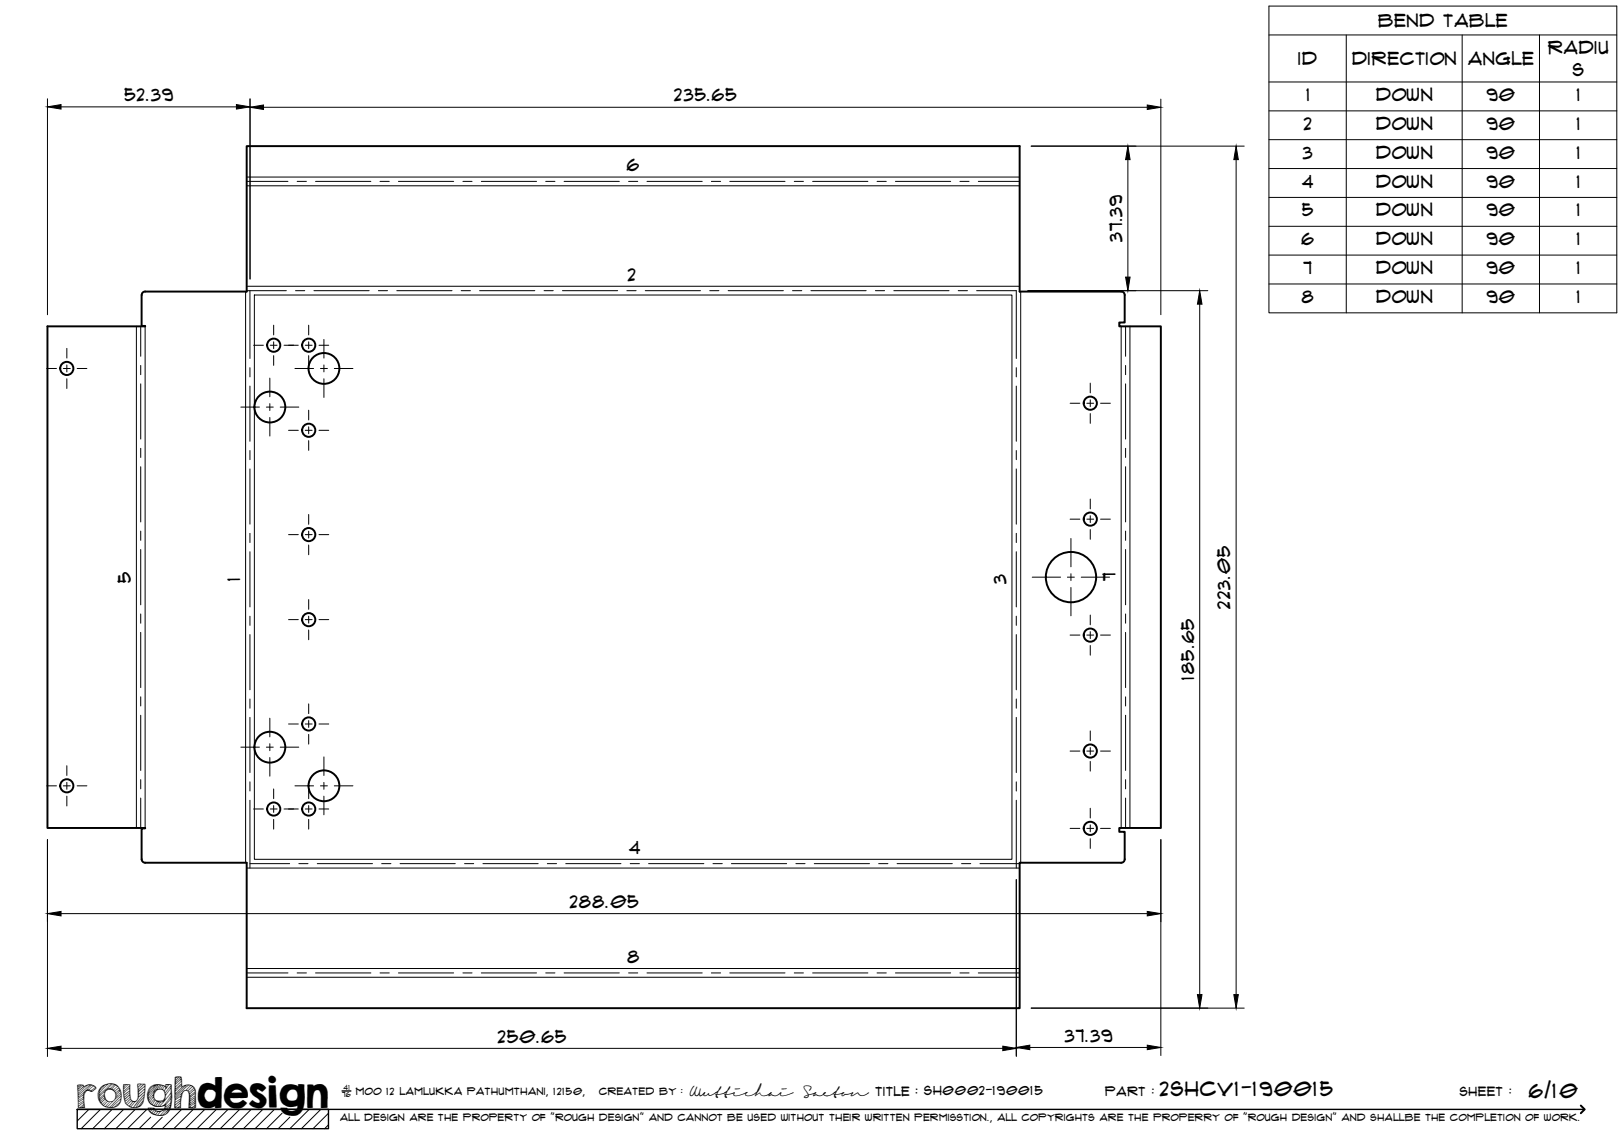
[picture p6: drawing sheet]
<svg xmlns="http://www.w3.org/2000/svg" width="420mm" height="297mm" viewBox="0 0 420 297" stroke-linecap="round" stroke-linejoin="round" font-family="sans-serif">
<!-- layer: Visible -->
<g fill="none" stroke="#000" stroke-width=".51">
<path d="M36.6 76.3v8l.9 .1h-25.2v129.8h25.2l-.9 .1v8M36.7 76.3a.86 .86 0 0 1 .8-.9h26.3v-37.6h200v37.6h26.3a.87 .87 0 0 1 .9 .9v7.1h-1.4v1h10.7v129.8h-10.7v1h1.4v7.1M36.7 222.3a.9 .9 0 0 0 .8 .9h26.3v37.7h200v-37.7h26.3a.9 .9 0 0 0 .9-.9"/>
<circle cx="17.3" cy="95.3" r="1.7"/>
<circle cx="70.8" cy="89.3" r="1.7"/>
<circle cx="79.9" cy="89.3" r="1.7"/>
<circle cx="83.8" cy="95.3" r="4"/>
<circle cx="69.8" cy="105.3" r="4"/>
<circle cx="79.9" cy="111.3" r="1.7"/>
<circle cx="282.1" cy="104.3" r="1.7"/>
<circle cx="79.9" cy="138.3" r="1.7"/>
<circle cx="282.1" cy="134.3" r="1.7"/>
<circle cx="277.1" cy="149.3" r="6.5"/>
<circle cx="79.9" cy="160.3" r="1.7"/>
<circle cx="282.1" cy="164.3" r="1.7"/>
<circle cx="69.8" cy="193.3" r="4"/>
<circle cx="79.9" cy="187.3" r="1.7"/>
<circle cx="282.1" cy="194.3" r="1.7"/>
<circle cx="17.3" cy="203.3" r="1.7"/>
<circle cx="70.8" cy="209.3" r="1.7"/>
<circle cx="79.9" cy="209.3" r="1.7"/>
<circle cx="83.8" cy="203.3" r="4"/>
<circle cx="282.1" cy="214.3" r="1.7"/>
</g>
<!-- layer: Bend Center -->
<g fill="none" stroke="#000" stroke-width=".26">
<path d="M63.8 46.9h10.7M76.9 46.9h2.4M81.6 46.9h14.3M98.3 46.9h2.4M103.1 46.9h14.3M119.8 46.9h2.3M124.5 46.9h14.3M141.2 46.9h2.4M145.9 46.9h14.3M162.6 46.9h2.4M167.4 46.9h14.3M184 46.9h2.4"/>
<path d="M188.8 46.9h14.3M205.5 46.9h2.4M210.2 46.9h14.3M226.9 46.9h2.4M231.7 46.9h14.3M248.3 46.9h2.4M253.1 46.9h10.7M63.8 75.2h10.3M64.7 75.2v17.6M76.5 75.2h2.3M81.2 75.2h14.3M97.9 75.2h2.4"/>
<path d="M102.7 75.2h14.2M119.3 75.2h2.4M124.1 75.2h14.3M140.8 75.2h2.3M145.5 75.2h14.3M162.2 75.2h2.4M166.9 75.2h14.3M183.6 75.2h2.4M188.4 75.2h14.3M205 75.2h2.4M209.8 75.2h14.3M226.5 75.2h2.4"/>
<path d="M231.2 75.2h14.3M247.9 75.2h2.4M252.7 75.2h10.2v17.6M36.4 84.4v7.8M36.4 94.6v2.4M36.4 99.3v14.3M64.7 95.1v2.4M64.7 99.9v14.3M262.9 95.1v2.4M262.9 99.9v14.3M291.2 84.4v7.8M291.2 94.6v2.4"/>
<path d="M291.2 99.3v14.3M36.4 116v2.4M64.7 116.6v2.3M262.9 116.6v2.3M291.2 116v2.4M36.4 120.8v14.3M36.4 137.4v2.4M64.7 121.3v14.3M64.7 138v2.4M262.9 121.3v14.3M262.9 138v2.4M291.2 120.8v14.3"/>
<path d="M291.2 137.4v2.4M36.4 142.2v14.3M36.4 158.9v2.4M64.7 142.8v14.2M64.7 159.4v2.4M262.9 142.8v14.2M262.9 159.4v2.4M291.2 142.2v14.3M291.2 158.9v2.4M36.4 163.6v14.3M64.7 164.2v14.3M262.9 164.2v14.3"/>
<path d="M291.2 163.6v14.3M36.4 180.3v2.4M36.4 185.1v14.3M64.7 180.9v2.3M64.7 185.6v14.3M262.9 180.9v2.3M262.9 185.6v14.3M291.2 180.3v2.4M291.2 185.1v14.3M36.4 201.7v2.4M36.4 206.5v7.7M64.7 202.3v2.4"/>
<path d="M64.7 207.1v17.5M262.9 202.3v2.4M262.9 207.1v17.5M291.2 201.7v2.4M291.2 206.5v7.7M64.7 223.5h10.2M77.3 223.5h2.4M82.1 223.5h14.3M98.7 223.5h2.4M103.5 223.5h14.3M120.2 223.5h2.4M124.9 223.5h14.3"/>
<path d="M141.6 223.5h2.4M146.4 223.5h14.3M163 223.5h2.4M167.8 223.5h14.3M184.5 223.5h2.4M189.2 223.5h14.3M205.9 223.5h2.4M210.7 223.5h14.3M227.3 223.5h2.4M232.1 223.5h14.3M248.8 223.5h2.3M253.5 223.5h10.3"/>
<path d="M63.8 251.7h10.7M76.9 251.7h2.4M81.6 251.7h14.3M98.3 251.7h2.4M103.1 251.7h14.3M119.8 251.7h2.3M124.5 251.7h14.3M141.2 251.7h2.4M145.9 251.7h14.3M162.6 251.7h2.4M167.4 251.7h14.3M184 251.7h2.4"/>
<path d="M188.8 251.7h14.3M205.5 251.7h2.4M210.2 251.7h14.3M226.9 251.7h2.4M231.7 251.7h14.3M248.3 251.7h2.4M253.1 251.7h10.7"/>
</g>
<!-- layer: Visible Narrow -->
<g fill="none" stroke="#000" stroke-width=".26">
<path d="M63.8 45.8h200M63.8 48.1h200M63.5 75.4v147.8M63.8 74.1h200M65.8 76.3h196v146h-196zM264.1 75.4v147.8M35.3 84.4v129.8M37.5 84.4v129.8M290.1 84.4v129.8M292.3 84.4v129.8M63.8 224.6h200M63.8 252.9h200"/>
<path d="M63.8 250.6h200"/>
</g>
<!-- layer: TitleBlock -->
<path d="M20 287h65v5h-65zM20 287h390M88.5 282.3h2.3" fill="none" stroke="#000" stroke-width=".36"/>
<path d="M409 286.1l1 .9-1 1" fill="none" stroke="#000" stroke-width=".51"/>
<g fill="none" stroke="#000" stroke-width=".26">
<path d="M23 287l-3 3.1M26 287l-5 5M29 287l-5 5M32 287l-5 5M35 287l-5 5M38 287l-5 5M39 289.1l-3 2.9M42 289.1l-3 2.9M47 287l-5 5M50 287l-5 5M53 287l-5 5M56 287l-5 5"/>
<path d="M59 287l-5 5M62 287l-5 5M65 287l-5 5M68 287l-5 5M71 287l-5 5M73 288l-4 4M75 289.1l-3 2.9M80 287l-5 5M83 287l-5 5M85 288l-4 4M85 291l-1 1"/>
</g>
<!-- layer: Smart Centers -->
<g fill="none" stroke="#000" stroke-width=".26">
<path d="M12.1 95.3h2.5M16.4 95.3h1.8M17.3 90.1v2.6M17.3 94.4v1.8M17.3 98v2.5M20 95.3h2.5M65.6 89.3h2.5M69.8 97.8v4.9M69.9 89.3h1.8M70.8 84.1v2.6M70.8 88.4v1.8M70.8 92v2.5"/>
<path d="M73.5 89.3h3.7M76.3 95.3h4.8M79 89.3h1.8M79.9 84.1v2.6M79.9 88.4v1.8M79.9 92v2.5M82.5 89.3h2.5M82.9 95.3h1.8M83.8 87.8v4.9M83.8 94.4v1.8M83.8 98v4.8M86.5 95.3h4.8"/>
<path d="M282.1 99.1v2.5M62.3 105.3h4.8M68.9 105.3h1.8M69.8 104.4v1.8M69.8 108v4.8M72.5 105.3h4.8M74.7 111.3h2.5M79 111.3h1.8M79.9 106.1v2.6M79.9 110.4v1.8M79.9 114v2.5M82.5 111.3h2.5"/>
<path d="M276.9 104.3h2.5M281.2 104.3h1.8M282.1 103.4v1.8M282.1 107v2.5M284.7 104.3h2.6M74.7 138.3h2.5M79 138.3h1.8M79.9 133.1v2.6M79.9 137.4v1.8M82.5 138.3h2.5M276.9 134.3h2.5M277.1 139.3v7.3"/>
<path d="M281.2 134.3h1.8M282.1 129.1v2.6M282.1 133.4v1.8M282.1 137v2.5M284.7 134.3h2.6M79.9 141v2.5M79.9 155.1v2.6M79.9 159.4v1.8M267.1 149.3h7.3M276.2 149.3h1.8M277.1 148.4v1.8M277.1 152v7.3"/>
<path d="M279.7 149.3h7.4M282.1 159.1v2.6M74.7 160.3h2.5M79 160.3h1.8M79.9 163v2.5M82.5 160.3h2.5M276.9 164.3h2.5M281.2 164.3h1.8M282.1 163.4v1.8M282.1 167v2.5M284.7 164.3h2.6M17.3 198.1v2.5"/>
<path d="M62.3 193.3h4.8M68.9 193.3h1.8M69.8 185.8v4.9M69.8 192.4v1.8M69.8 196v4.8M72.5 193.3h4.8M74.7 187.3h2.5M79 187.3h1.8M79.9 182.1v2.5M79.9 186.4v1.8M79.9 190v2.5M82.5 187.3h2.5"/>
<path d="M83.8 195.8v4.8M276.9 194.3h2.5M281.2 194.3h1.8M282.1 189.1v2.6M282.1 193.4v1.8M282.1 197v2.5M284.7 194.3h2.6M12.1 203.3h2.5M16.4 203.3h1.8M17.3 202.4v1.8M17.3 206v2.5M20 203.3h2.5"/>
<path d="M65.6 209.3h2.5M69.9 209.3h1.8M70.8 204.1v2.6M70.8 208.4v1.8M70.8 212v2.5M73.5 209.3h3.7M76.3 203.3h4.8M79 209.3h1.8M79.9 204.1v2.6M79.9 208.4v1.8M79.9 212v2.5M82.5 209.3h2.5"/>
<path d="M82.9 203.3h1.8M83.8 202.4v1.8M83.8 206v4.8M86.5 203.3h4.8M276.9 214.3h2.5M281.2 214.3h1.8M282.1 209.1v2.6M282.1 213.4v1.8M282.1 217v2.5M284.7 214.3h2.6"/>
</g>
<!-- layer: Bend Tables -->
<g fill="none" stroke="#000" stroke-width=".26">
<path d="M328.3 1.6h90v79.3h-90zM328.3 9h90M348.3 9v71.9M378.3 9v71.9M398.3 9v71.9M328.3 21.2h90M328.3 28.7h90M328.3 36.1h90M328.3 43.6h90M328.3 51.1h90M328.3 58.6h90M328.3 66h90"/>
<path d="M328.3 73.5h90"/>
</g>
<!-- layer: FD_Dimensions -->
<g fill="none" stroke="#000" stroke-width=".26">
<path d="M12.3 25.6v55.8M15.8 27.7h45.4M64.7 25.6v46.6M68.2 27.8h228.6M266.8 37.8h55.1M300.3 25.6v55.8M291.8 41.3v30.4M319.8 41.3v216.1M265.9 75.2h46.6M310.4 78.7v178.7M12.3 217.2v56.2M300.3 217.2v55.9"/>
<path d="M15.8 236.4h281M262.9 227.6v45.8M15.8 271.3h243.6M266.4 271h30.4M266.8 260.8h55.1"/>
</g>
<g fill="#000" stroke="#000" stroke-width=".26">
<path d="M12.3 27.7l3.5-.6v1.1zM61.2 27.1l3.5 .6-3.5 .5zM64.7 27.8l3.5-.6v1.1zM296.8 27.2l3.5 .6-3.5 .5zM291.8 37.8l.6 3.5h-1.2zM319.8 37.8l.6 3.5h-1.2zM291.2 71.7h1.2l-.6 3.5zM310.4 75.2l.6 3.5h-1.2zM12.3 236.4l3.5-.6v1.2zM296.8 235.8l3.5 .6-3.5 .6zM309.8 257.4h1.2l-.6 3.4zM319.2 257.4h1.2l-.6 3.4z"/>
<path d="M12.3 271.3l3.5-.6v1.2zM259.4 270.7l3.5 .6-3.5 .6zM262.9 271l3.5-.6v1.2zM296.8 270.4l3.5 .6-3.5 .6z"/>
</g>
<text font-size="9.7" x="19.9" y="286.8">roughdesign</text>
<g font-size="5.3">
<text x="300.1" y="283.6">2SHCV1-190015</text>
<text x="395.6" y="284">6/10</text>
</g>
<g font-size="4.6">
<text x="356.6" y="7">Bend Table</text>
<text x="335.9" y="16.9">ID</text>
<text x="349.8" y="16.8">Direction</text>
<text x="379.8" y="16.9">Angle</text>
<text x="400.5" y="13.9">Radiu</text>
<text x="406.9" y="19.8">s</text>
<text x="32.2" y="26.1">52.39</text>
<text x="174.5" y="26.3">235.65</text>
<text x="338" y="26.1">1</text>
<text x="356" y="26.1">Down</text>
<text x="384.6" y="26.1">90</text>
<text x="408" y="26.1">1</text>
<text x="337.3" y="33.6">2</text>
<text x="356" y="33.6">Down</text>
<text x="384.6" y="33.6">90</text>
<text x="408" y="33.6">1</text>
<text x="337.1" y="41">3</text>
<text x="356" y="41.1">Down</text>
<text x="384.6" y="41">90</text>
<text x="408" y="41">1</text>
<text x="162.2" y="44.4">6</text>
<text x="336.9" y="48.5">4</text>
<text x="356" y="48.5">Down</text>
<text x="384.6" y="48.5">90</text>
<text x="408" y="48.5">1</text>
<text x="336.9" y="56">5</text>
<text x="356" y="56">Down</text>
<text x="384.6" y="56">90</text>
<text x="408" y="56">1</text>
<text x="290.3" y="62.6" transform="rotate(-90 290.3 62.6)">37.39</text>
<text x="336.7" y="63.4">6</text>
<text x="356" y="63.5">Down</text>
<text x="384.6" y="63.4">90</text>
<text x="408" y="63.4">1</text>
<text x="337.2" y="70.9">7</text>
<text x="356" y="70.9">Down</text>
<text x="384.6" y="70.9">90</text>
<text x="408" y="70.9">1</text>
<text x="162.4" y="72.6">2</text>
<text x="336.8" y="78.4">8</text>
<text x="356" y="78.4">Down</text>
<text x="384.6" y="78.4">90</text>
<text x="408" y="78.4">1</text>
<text x="33.8" y="150.8" transform="rotate(-90 33.8 150.8)">5</text>
<text x="62.1" y="150.2" transform="rotate(-90 62.1 150.2)">1</text>
<text x="260.3" y="151.1" transform="rotate(-90 260.3 151.1)">3</text>
<text x="288.6" y="150.4" transform="rotate(-90 288.6 150.4)">7</text>
<text x="318.3" y="157.5" transform="rotate(-90 318.3 157.5)">223.05</text>
<text x="308.9" y="175.9" transform="rotate(-90 308.9 175.9)">185.65</text>
<text x="162.8" y="220.9">4</text>
<text x="147.4" y="234.9">288.05</text>
<text x="162.3" y="249.1">8</text>
<text x="128.8" y="269.8">250.65</text>
<text x="275.5" y="269.5">37.39</text>
</g>
<g font-size="3.4">
<text x="178.3" y="283.5">Wuttichai</text>
<text x="208.1" y="283.5">Saeton title : SH0002-190015</text>
</g>
<g font-size="3.3">
<text x="286" y="283.5">Part :</text>
<text x="377.7" y="283.5">sheet :</text>
</g>
<g font-size="2.7">
<text x="92.1" y="283.3">moo 12 Lamlukka pathumthani, 12150,</text>
<text x="155" y="283.3">created by :</text>
</g>
<text font-size="2.6" x="88" y="290.1">all design are the property of &quot;rough design&quot; and cannot be used without their written permisstion., all copyrights are the properry of &quot;rough design&quot; and shallbe the completion of work.</text>
<g font-size="1.9">
<text x="88.5" y="283.9">76</text>
<text x="88.9" y="282.1">41</text>
</g>
</svg>
